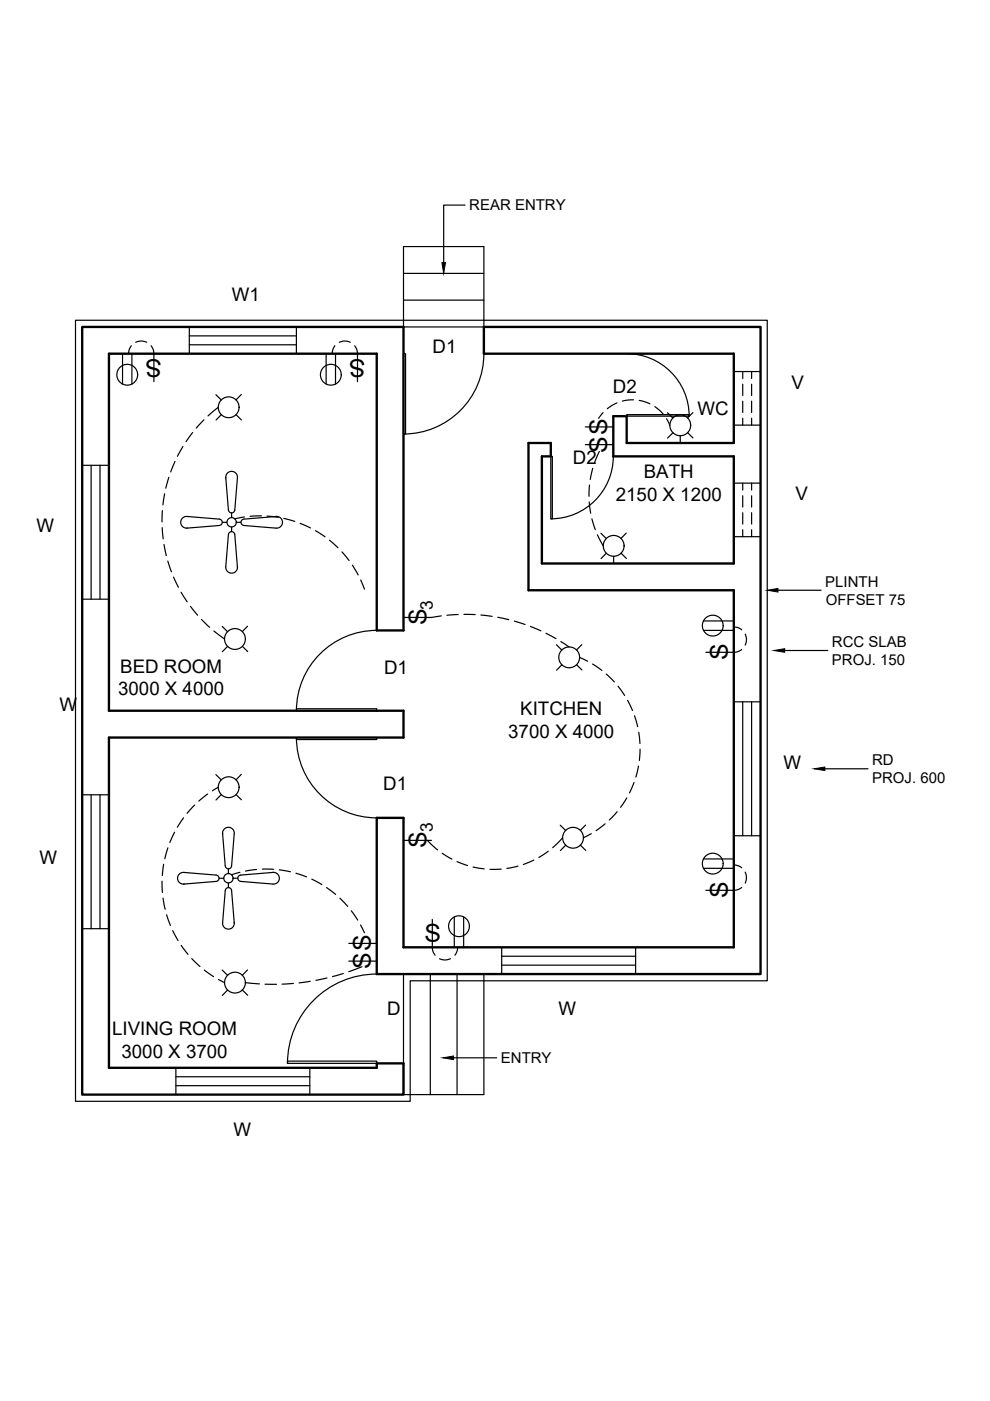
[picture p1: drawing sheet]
<svg xmlns="http://www.w3.org/2000/svg" width="210mm" height="297mm" viewBox="0 0 210 297" stroke-linecap="round" stroke-linejoin="round" font-family="sans-serif">
<!-- layer: WALL -->
<path d="M17.4 69.3h68.2v64.4h-5.7v-58.7h-56.8v75.7h62.5v5.7h-62.5v70h56.8v-.9h5.7v6.6h-68.2zM102.6 69.3h58.7v137.2h-81.4v-33.1h5.7v27.4h70v-75.7h-43.5v-31.2h4.7v2.9h-1.9v22.7h40.7v-22.7h-25.6v-8.6h2.9v5.7h22.7v-18.9h-53z" fill="none" stroke="#000" stroke-width=".5"/>
<!-- layer: window -->
<g fill="none" stroke="#000" stroke-width=".25">
<path d="M40.1 71.2h22.7M40.1 73.1h22.7M40.1 69.3v5.7M62.8 69.3v5.7M155.6 78.8h5.7M17.4 98.7h5.7M19.3 98.7v28.3M21.2 98.7v28.3M155.6 90.1h5.7M155.6 113.8h5.7M155.6 102.4h5.7M17.4 127h5.7"/>
<path d="M155.6 148.8h5.7M157.5 148.8v28.4M159.4 148.8v28.4M17.4 168.5h5.7M19.3 168.5v28.4M21.2 168.5v28.4M155.6 177.2h5.7M17.4 196.9h5.7M106.4 204.6h28.4M106.4 202.7h28.4M106.4 200.8v5.7M134.8 200.8v5.7"/>
<path d="M37.3 230.2h28.4M37.3 228.3h28.4M37.3 226.4v5.7M65.7 226.4v5.7"/>
</g>
<!-- layer: vent -->
<g fill="none" stroke="#000" stroke-width=".25">
<path d="M157.5 78.8v1.4M159.4 78.8v1.4M157.5 81.5v2.4M157.5 85.1v2.4M157.5 88.7v1.4M159.4 81.5v2.4M159.4 85.1v2.4M159.4 88.7v1.4M157.5 102.4v1.5M157.5 105.1v2.4M157.5 108.7v2.4M157.5 112.3v1.5"/>
<path d="M159.4 102.4v1.5M159.4 105.1v2.4M159.4 108.7v2.4M159.4 112.3v1.5"/>
</g>
<!-- layer: Door -->
<path d="M85.6 75h.4v17h-.4zM102.6 75a17 17 0 0 1-17 17M132.9 75a13.2 13.2 0 0 1 13.2 13.2M116.8 96.8h.3v13.2h-.3zM130 96.8a13.2 13.2 0 0 1-13.2 13.2M132.9 87.9h13.2v.3h-13.2zM79.9 133.7a17 17 0 0 0-17 17M62.8 150.3h17.1v.4h-17.1zM62.8 156.4h17.1v.4h-17.1zM62.9 156.4a17 17 0 0 0 17 17M79.9 206.5a18.9 18.9 0 0 0-18.9 18.9M61 225h18.9v.5h-18.9z" fill="none" stroke="#000" stroke-width=".25"/>
<!-- layer: Pilint5 -->
<path d="M16 67.9h146.7v140h-75.7v25.6h-71z" fill="none" stroke="#000" stroke-width=".25"/>
<!-- layer: steps -->
<path d="M85.6 52.3h17v17h-17zM85.6 58h17M85.6 63.6h17M85.6 206.5v25.6h17v-25.6M91.2 206.5v25.6M96.9 206.5v25.6" fill="none" stroke="#000" stroke-width=".25"/>
<!-- layer: Text -->
<path d="M93.7 55.7h.8l-.4 2.3zM162.7 125.1l2.2-.3v.7zM164.1 137.9l2.3-.4v.8zM172.6 163l2.3-.4v.8zM93.9 224.3l2.3-.4v.8z" fill="#000" stroke="#000" stroke-width=".21"/>
<path d="M98.6 43.5h-4.5v12.2M164.9 125.1h9.2M166.4 137.9h9.1M174.9 163h9.1M96.2 224.3h9.1" fill="none" stroke="#000" stroke-width=".25"/>
<!-- layer: Electrical -->
<g fill="none" stroke="#000" stroke-width=".25">
<path d="M26 75v6.4M28 75v6.4M32.6 75v5.9M69.1 75v6.4M71.1 75v6.4M75.8 75v5.9M45.8 83.7l1.1 1.1M46.9 87.9l-1.1 1.2M50 87.9l1.2 1.1M51.2 83.6l-1.2 1.2M124.1 94.3h5.9M124.1 90.5h5.9"/>
<path d="M141.5 87.5l1.2 1.1M142.7 91.7l-1.2 1.2M144.2 92.4v1.5M145.8 91.7l1.1 1.2M146.9 87.5l-1.1 1.1M39.8 112a1.24 1.24 0 0 1-1.5-1.2 1.24 1.24 0 0 1 1.4-1.3l6.8 .6a.67 .67 0 0 1 .6 .6 .67 .67 0 0 1-.6 .7l-6.9 .6M47.1 110.7h1M47.9 101.2l.5 6.9a.67 .67 0 0 0 .7 .6 .67 .67 0 0 0 .7-.6l.5-6.8a1.24 1.24 0 0 0-1.2-1.4 1.24 1.24 0 0 0-1.2 1.5M49.1 108.8v.9M49.1 111.7v1M50.1 110.7h1M51.7 111.4l6.9 .6"/>
<path d="M51.7 110.1a.67 .67 0 0 0-.6 .6 .67 .67 0 0 0 .6 .7M58.5 109.5a1.24 1.24 0 0 1 1.4 1.2 1.24 1.24 0 0 1-1.3 1.3M58.6 109.5l-6.9 .6M127.4 113.1l1.1 1.1M128.6 117.3l-1.2 1.1M130.1 117.9v1.6M131.7 117.3l1.1 1.1M132.8 113l-1.1 1.2M47.1 132.8l1.1 1.1M47.9 120.2l.5-6.9a.67 .67 0 0 1 .7-.6 .67 .67 0 0 1 .7 .6l.5 7M48.3 137l-1.2 1.2M50.3 120.1a1.24 1.24 0 0 1-1.1 1.4 1.24 1.24 0 0 1-1.3-1.3"/>
<path d="M51.4 137l1.1 1.2M52.5 132.8l-1.1 1.1M85.6 130.9h5.9M118 136.7l1.1 1.1M123.4 136.7l-1.2 1.1M149.1 131.7h6.5M149.1 133.7h6.5M149.7 138.3h5.9M119.1 140.9l-1.1 1.2M122.2 140.9l1.2 1.2M45.8 164.2l1.1 1.2M46.9 168.5l-1.1 1.1"/>
<path d="M47.2 176.7l.6 6.9a.67 .67 0 0 0 .6 .6 .67 .67 0 0 0 .7-.6l.6-6.8a1.24 1.24 0 0 0-1.3-1.4 1.24 1.24 0 0 0-1.2 1.4M50 168.5l1.2 1.1M51.2 164.2l-1.2 1.1M85.6 178.2h5.9M118.8 175l1.1 1.1M119.9 179.2l-1.1 1.1M123 179.2l1.2 1.1M124.2 174.9l-1.2 1.2M39 185l6.8 .5M39 185a1.24 1.24 0 0 0-1.4 1.3 1.24 1.24 0 0 0 1.5 1.1M45.8 186.9l-6.9 .5M45.8 185.5a.67 .67 0 0 1 .6 .7 .67 .67 0 0 1-.6 .7"/>
<path d="M46.4 186.2h1M48.4 184.2v1M48.4 187.2v1M49.7 195.5a1.24 1.24 0 0 1-1.2 1.5 1.24 1.24 0 0 1-1.3-1.3l.6-6.9a.67 .67 0 0 1 .6-.6 .67 .67 0 0 1 .7 .6l.6 7M50.4 186.2h-1M58 185l-7 .5a.67 .67 0 0 0-.6 .7 .67 .67 0 0 0 .6 .7l6.9 .5a1.24 1.24 0 0 0 1.3-1.2 1.24 1.24 0 0 0-1.4-1.2M91.7 194.9v5.9M96.3 194.4v6.4M98.3 194.4v6.4M149.1 182.1h6.5M149.1 184.1h6.5M149.7 188.8h5.9"/>
<path d="M47.1 205.7l1.1 1.1M48.3 209.9l-1.2 1.1M51.4 209.9l1.1 1.1M52.5 205.6l-1.1 1.2M74 203.8h5.9M74 200h5.9"/>
<circle cx="27" cy="79.5" r="2.21"/>
<circle cx="70.1" cy="79.5" r="2.21"/>
<circle cx="48.5" cy="86.4" r="2.21"/>
<circle cx="144.2" cy="90.2" r="2.21"/>
<circle cx="49.1" cy="110.7" r=".99"/>
<circle cx="130.1" cy="115.7" r="2.21"/>
<circle cx="49.8" cy="135.5" r="2.21"/>
<circle cx="120.7" cy="139.4" r="2.21"/>
<circle cx="151.1" cy="132.6" r="2.21"/>
<circle cx="48.5" cy="166.9" r="2.21"/>
<circle cx="121.5" cy="177.6" r="2.21"/>
<circle cx="48.4" cy="186.2" r=".99"/>
<circle cx="97.3" cy="196.4" r="2.21"/>
<circle cx="151.1" cy="183.1" r="2.21"/>
<circle cx="49.8" cy="208.3" r="2.21"/>
</g>
<!-- layer: Electrical hidden -->
<g fill="none" stroke="#000" stroke-width=".25">
<path d="M27.8 73.3l-.4 .7-.2 1M28.8 72.6a2.6 2.6 0 0 1 2.3 0M32 73.3l.5 .7 .1 1M71 73.3l-.4 .7-.2 1M71.9 72.6a2.6 2.6 0 0 1 2.4 0M75.2 73.3l.4 .7 .2 1M37.1 97.8l-.9 2.3M38.8 94.7l-1.2 2M40.8 91.7l-1.4 1.9M43.2 89l-1.6 1.8M46.3 86.4l-2.2 1.8M125.7 99.3l-.6 2.3"/>
<path d="M127.1 95.7l-1.1 2.5M127.9 87.5l-1 1.2M130.8 85.4l-2 1.3M134.3 84.8l-2.4 .2M135.5 84.9l2.3 .7M138.8 86.2l1.8 1.6M141.3 88.8l.7 1.4M34.4 111.9l.2 2.4M34.4 108.3l-.1 2.4M34.8 115.4l.5 2.4M34.9 104.7l-.4 2.4M35.6 119l.8 2.2"/>
<path d="M35.8 101.2l-.6 2.3M51.8 109.6l-2 .4M55.4 109.4l-2.4 .1M56.6 109.4l2.4 .3M60.2 109.9l2.3 .6M63.6 111l2.2 .9M66.9 112.5l2 1.3M69.9 114.5l1.8 1.6M72.5 117l1.5 1.8M74.7 119.8l1.2 2.1M124.9 106.4l.3 2.4M125 102.8l-.1 2.4"/>
<path d="M125.5 110l.7 2.3M126.7 113.4l1.2 2.3M36.8 122.4l1 2.1M38.4 125.6l1.3 2M40.4 128.6l1.5 1.8M42.7 131.3l1.7 1.7M45.4 133.8l2.2 1.7M76.5 123l.8 1.9M93.6 130.6l-2.1 .3M97.2 130.3l-2.4 .1M98.4 130.3h2.4M102 130.4l2.3 .3"/>
<path d="M105.5 130.9l2.4 .5M109 131.7l2.3 .7M112.5 132.8l2.2 .9M115.8 134.3l2.1 1.1M118.9 136l1.8 1.2M122.9 139.4l1.7 .8M155.6 132.9l.9 .2 .8 .4M157.3 137.7l-.8 .4-.9 .2M158 134.5a2.58 2.58 0 0 1 0 2.3M125.6 140.8l2 1.3M128.5 142.9l1.8 1.7M131 145.5l1.4 2"/>
<path d="M133.1 148.5l1 2.1M134.5 151.8l.7 2.3M135.4 155.3l.3 2.3M135.7 158.8l-.1 2.4M35.6 179.8l-.7 2.3M37 176.4l-1 2.2M38.9 173.4l-1.3 2M41.3 170.7l-1.6 1.7M44 168.3l-1.8 1.5M46.3 166.9l-1.3 .8M90.6 178.2l2.2 2M119.3 177.6l-2.1 2.1"/>
<path d="M125.4 176.7l-1.7 .9M128.3 174.7l-1.9 1.4M130.8 172.1l-1.6 1.8M132.9 169.2l-1.3 2M134.4 165.9l-.9 2.2M135.4 162.4l-.6 2.4M34.4 186.8v2.4M34.6 190.4l.4 2.4M34.7 183.2l-.3 2.4M35.3 193.9l.8 2.3M36.6 197.3l1.2 2.1M50.9 184.9l-1.8 .6"/>
<path d="M54.4 184.3l-2.4 .4M55.6 184.3h2.4M59.2 184.4l2.4 .4M62.7 185.1l2.3 .8M66.1 186.4l2.1 1.1M69.2 188.2l2 1.4M72.1 190.4l1.6 1.8M74.5 193.1l1.3 2M76.5 196.1l.8 1.7M93.8 180.9l2 1.2M96.9 182.7l2.2 .8M100.3 183.8l2.4 .4"/>
<path d="M106.3 184.3h-2.4M109.8 183.6l-2.3 .5M113.2 182.4l-2.2 .9M116.2 180.5l-2 1.3M155.6 183.4l.9 .2 .8 .4M157.3 188.2l-.8 .4-.9 .2M158 184.9a2.6 2.6 0 0 1 0 2.3M38.4 200.4l1.5 1.9M40.7 203.2l1.7 1.7M43.3 205.7l2 1.4M46.3 207.7l1.3 .6M52 208.3l3 .3"/>
<path d="M56.2 208.7h2.4M62.2 208.5l-2.4 .2M65.8 208.1l-2.4 .3M69.3 207.4l-2.3 .5M72.8 206.4l-2.3 .7M76.7 205l-2.8 1M91.7 200.8l.1 1 .5 .7M95.5 203.3a2.65 2.65 0 0 1-2.3 0M97 200.8l-.1 1-.5 .7"/>
</g>
<g font-size="5.3">
<text x="34.3" y="76.2" transform="rotate(-180 34.3 76.2)">S</text>
<text x="77.5" y="76.2" transform="rotate(-180 77.5 76.2)">S</text>
<text x="128.8" y="96" transform="rotate(-90 128.8 96)">SS</text>
<text x="90.5" y="132.6" transform="rotate(-90 90.5 132.6)">S</text>
<text x="154.4" y="140" transform="rotate(-90 154.4 140)">S</text>
<text x="90.5" y="179.9" transform="rotate(-90 90.5 179.9)">S</text>
<text x="154.4" y="190.4" transform="rotate(-90 154.4 190.4)">S</text>
<text x="90" y="199.7">S</text>
<text x="78.7" y="205.5" transform="rotate(-90 78.7 205.5)">SS</text>
</g>
<g font-size="4">
<text x="49.2" y="63.7">W1</text>
<text x="91.7" y="74.8">D1</text>
<text x="129.9" y="83.4">D2</text>
<text x="167.8" y="82.4">V</text>
<text x="147.9" y="87.9">WC</text>
<text x="121.5" y="98.4">D2</text>
<text x="136.5" y="101.4">BATH</text>
<text x="130.6" y="106.1">2150 X 1200</text>
<text x="168.7" y="106.1">V</text>
<text x="7.8" y="112.8">W</text>
<text x="25.5" y="142.6">BED ROOM</text>
<text x="81.4" y="142.9">D1</text>
<text x="25" y="147.4">3000 X 4000</text>
<text x="12.6" y="150.7">W</text>
<text x="110.3" y="151.7">KITCHEN</text>
<text x="107.8" y="156.4">3700 X 4000</text>
<text x="81.3" y="167.6">D1</text>
<text x="166.1" y="163">W</text>
<text x="8.3" y="183.1">W</text>
<text x="82.1" y="215.2">D</text>
<text x="118.4" y="215.1">W</text>
<text x="23.8" y="219.5">LIVING ROOM</text>
<text x="25.8" y="224.2">3000 X 3700</text>
<text x="49.5" y="240.8">W</text>
</g>
<g font-size="3.7">
<text x="91.8" y="129.2" transform="rotate(-90 91.8 129.2)">3</text>
<text x="91.8" y="176.5" transform="rotate(-90 91.8 176.5)">3</text>
</g>
<g font-size="3.2">
<text x="99.5" y="44.6">REAR ENTRY</text>
<text x="175" y="124.4">PLINTH</text>
<text x="175.1" y="128.2">OFFSET 75</text>
<text x="176.4" y="137.1">RCC SLAB</text>
<text x="176.4" y="141">PROJ. 150</text>
<text x="184.9" y="162.2">RD</text>
<text x="184.9" y="166">PROJ. 600</text>
<text x="106.2" y="225.4">ENTRY</text>
</g>
</svg>
